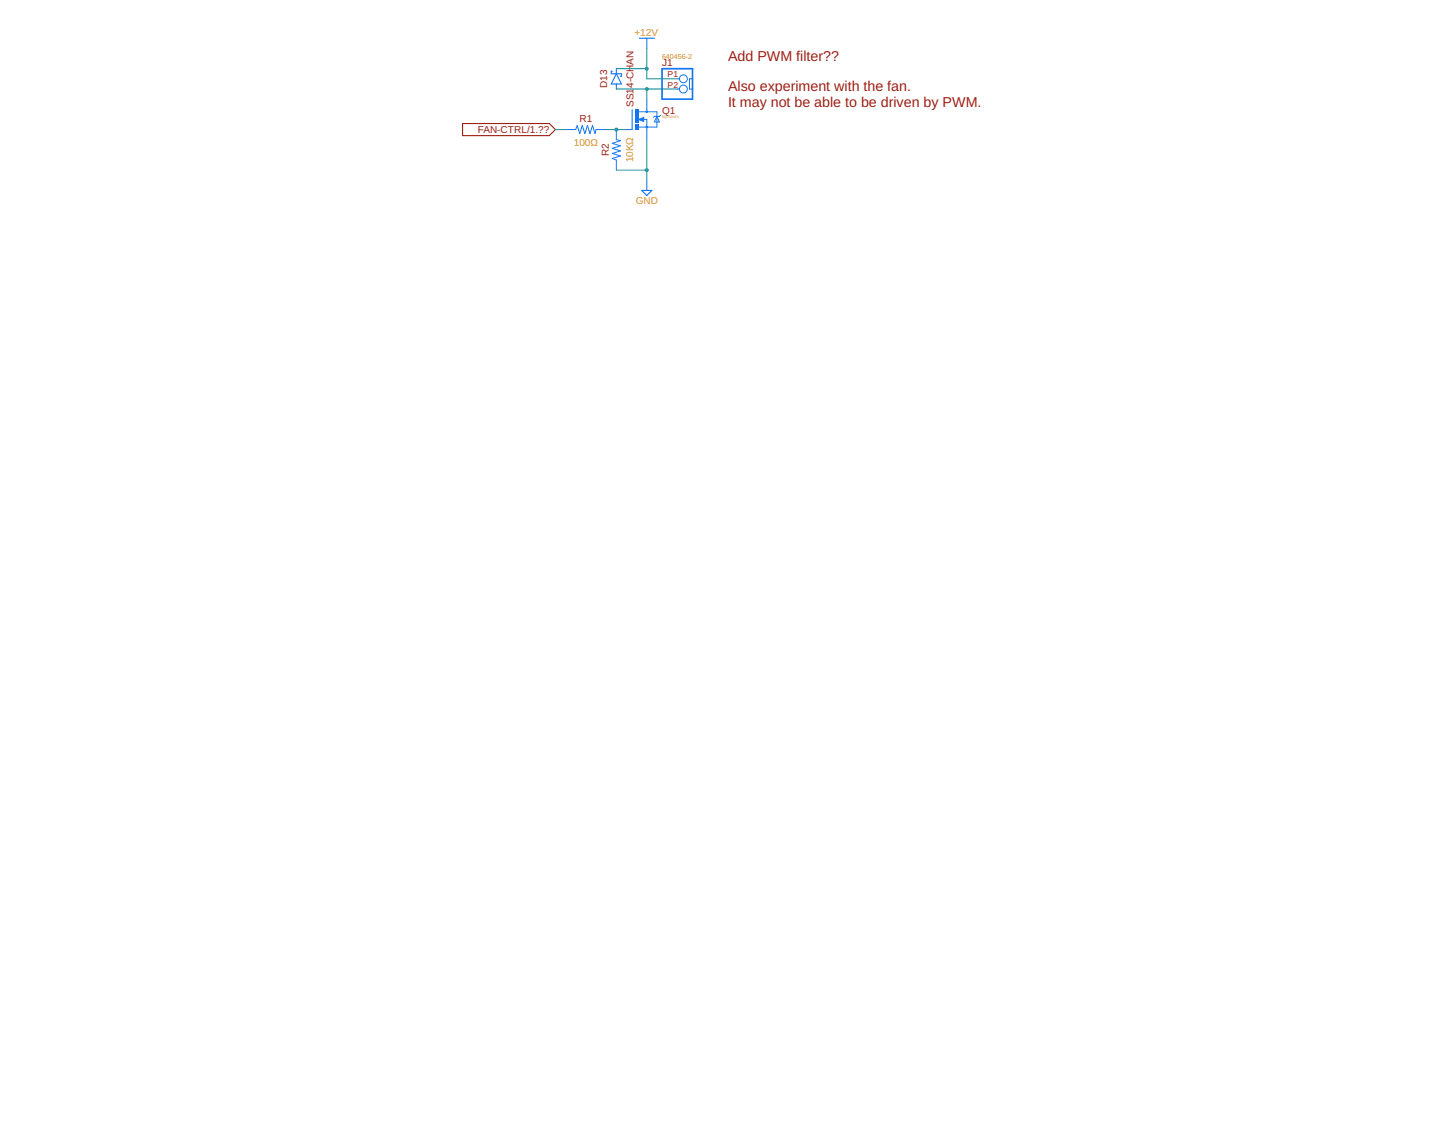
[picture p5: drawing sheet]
<svg xmlns="http://www.w3.org/2000/svg" width="279mm" height="216mm" viewBox="0 0 279 216" stroke-linecap="round" stroke-linejoin="round" font-family="sans-serif">
<path d="M89.1 23.8h16.7l1.2 1.2-1.2 1.1h-16.7z" fill="none" stroke="#9c1f14" stroke-width=".21"/>
<path d="M121.7 21.1v3.9M123.6 36.7h1.9l-1 1z" fill="none" stroke="#1375f4" stroke-width=".21"/>
<path d="M120.6 25h1.1M123 23l1-.4v.8zM123 21.5h3.5v3h-3.5M123.9 23h.6v2M124.5 21v.5M124.5 34.7v2M126.5 22.4l.5 1.1h-1zM127.2 22.2l-.2 .2h-1l-.2 .2" fill="none" stroke="#1375f4" stroke-width=".19"/>
<path d="M123.9 22.8l-.7 .2 .7 .2v-.2h-.2" fill="none" stroke="#1375f4" stroke-width=".25"/>
<g fill="#1375f4">
<path d="M124.4 24.3h.3v.3h-.3z" fill-rule="evenodd"/>
<path d="M124.4 21.4h.3v.3h-.3z" fill-rule="evenodd"/>
<path d="M122.4 24h.6v1h-.6z" fill-rule="evenodd"/>
<path d="M122.4 21h.6v1h-.6z" fill-rule="evenodd"/>
<path d="M122.4 22.3h.6v1.4h-.6z" fill-rule="evenodd"/>
</g>
<g fill="#1375f4">
<path d="M124.4 24.3h.3v.3h-.3zM124.4 24.3v.3h.3v-.3z"/>
<path d="M124.4 21.4h.3v.3h-.3zM124.4 21.4v.3h.3v-.3z"/>
<path d="M122.4 24h.6v1h-.6zM122.4 24v1h.6v-1z"/>
<path d="M122.4 21h.6v1h-.6zM122.4 21v1h.6v-1z"/>
<path d="M122.4 22.3h.6v1.4h-.6zM122.4 22.3v1.4h.6v-1.4z"/>
</g>
<g fill="none" stroke="#1375f4" stroke-width=".19">
<path d="M124.5 7.4v1.9M124.5 19.1v1.9M130.4 15.2h.4M130.4 17.1h.4M133.3 15.2h-.5v1.9h.5M108.9 25h1.9l.3-.8 .5 1.5 .5-1.5 .5 1.5 .5-1.5 .5 1.5 .5-1.5 .5 1.5 .2-.7h1.9M118.7 25v1.9l.8 .2-1.6 .5 1.6 .5-1.6 .5 1.6 .5-1.6 .4 1.6 .5-1.6 .5 .8 .3v2M124.5 25v1.9"/>
<circle cx="131.6" cy="17.1" r=".76"/>
<circle cx="131.6" cy="15.2" r=".76"/>
</g>
<path d="M117.9 13.7h-.2v.5h2v.5h-.2M118.7 14.2l1 2h-2zM118.7 13.2v1M118.7 16.2v.9M123.1 7.4h2.9" fill="none" stroke="#1375f4" stroke-width=".21"/>
<path d="M127.5 13.2h5.8v5.9h-5.8z" fill="none" stroke="#1375f4" stroke-width=".32"/>
<path d="M116.7 25h3.9" fill="none" stroke="#158f93" stroke-width=".19"/>
<circle cx="118.7" cy="25" r=".38" fill="#158f93"/>
<path d="M118.3 25a.4 .4 0 0 1 .8 0 .4 .4 0 0 1-.8 0zM118.3 25a.4 .4 0 0 0 .8 0 .4 .4 0 0 0-.8 0z" fill="#158f93"/>
<path d="M118.7 17.1h5.8v2M107 25h1.9" fill="none" stroke="#158f93" stroke-width=".19"/>
<circle cx="124.5" cy="17.1" r=".38" fill="#158f93"/>
<path d="M124.2 17.1a.38 .38 0 0 1 .7 0 .38 .38 0 0 1-.7 0zM124.2 17.1a.38 .38 0 0 0 .7 0 .38 .38 0 0 0-.7 0z" fill="#158f93"/>
<path d="M124.5 17.1h5.9M118.7 32.8h5.8M124.5 26.9v7.8" fill="none" stroke="#158f93" stroke-width=".19"/>
<circle cx="124.5" cy="32.8" r=".38" fill="#158f93"/>
<path d="M124.2 32.8a.38 .38 0 0 1 .7 0 .38 .38 0 0 1-.7 0zM124.2 32.8a.38 .38 0 0 0 .7 0 .38 .38 0 0 0-.7 0z" fill="#158f93"/>
<path d="M118.7 13.2h5.8M124.5 9.3v5.9" fill="none" stroke="#158f93" stroke-width=".19"/>
<circle cx="124.5" cy="13.2" r=".38" fill="#158f93"/>
<path d="M124.2 13.2a.38 .38 0 0 1 .7 0 .38 .38 0 0 1-.7 0zM124.2 13.2a.38 .38 0 0 0 .7 0 .38 .38 0 0 0-.7 0z" fill="#158f93"/>
<path d="M124.5 15.2h5.9" fill="none" stroke="#158f93" stroke-width=".19"/>
<g font-size="2.8" fill="#9c1f14">
<text x="140.2" y="11.8">Add PWM filter??</text>
<text x="140.2" y="17.6">Also experiment with the fan.</text>
<text x="140.2" y="20.5">It may not be able to be driven by PWM.</text>
</g>
<g font-size="1.9" fill="#d59028">
<text x="122.2" y="7">+12V</text>
<text x="110.5" y="28.2">100Ω</text>
<text x="121.9" y="31.3" transform="rotate(-90 121.9 31.3)">10KΩ</text>
<text x="122.4" y="39.3">GND</text>
</g>
<g font-size="1.9" fill="#9c1f14">
<text x="116.9" y="17" transform="rotate(-90 116.9 17)">D13</text>
<text x="122" y="16.9" transform="rotate(-90 122 16.9)">4-CHAN</text>
<text x="127.5" y="12.7">J1</text>
<text x="111.6" y="23.5">R1</text>
<text x="122" y="20.6" transform="rotate(-90 122 20.6)">SS1</text>
<text x="127.5" y="22">Q1</text>
<text x="92" y="25.6">FAN-CTRL/1.??</text>
<text x="117.2" y="30.1" transform="rotate(-90 117.2 30.1)">R2</text>
</g>
<g font-size="1.7" fill="#9c1f14">
<text x="128.6" y="14.9">P1</text>
<text x="128.6" y="16.9">P2</text>
</g>
<text font-size="1.4" fill="#d59028" x="127.5" y="11.3">640456-2</text>
<text font-size=".7" fill="#d59028" x="127.5" y="22.8">SQ2310ES</text>
</svg>
